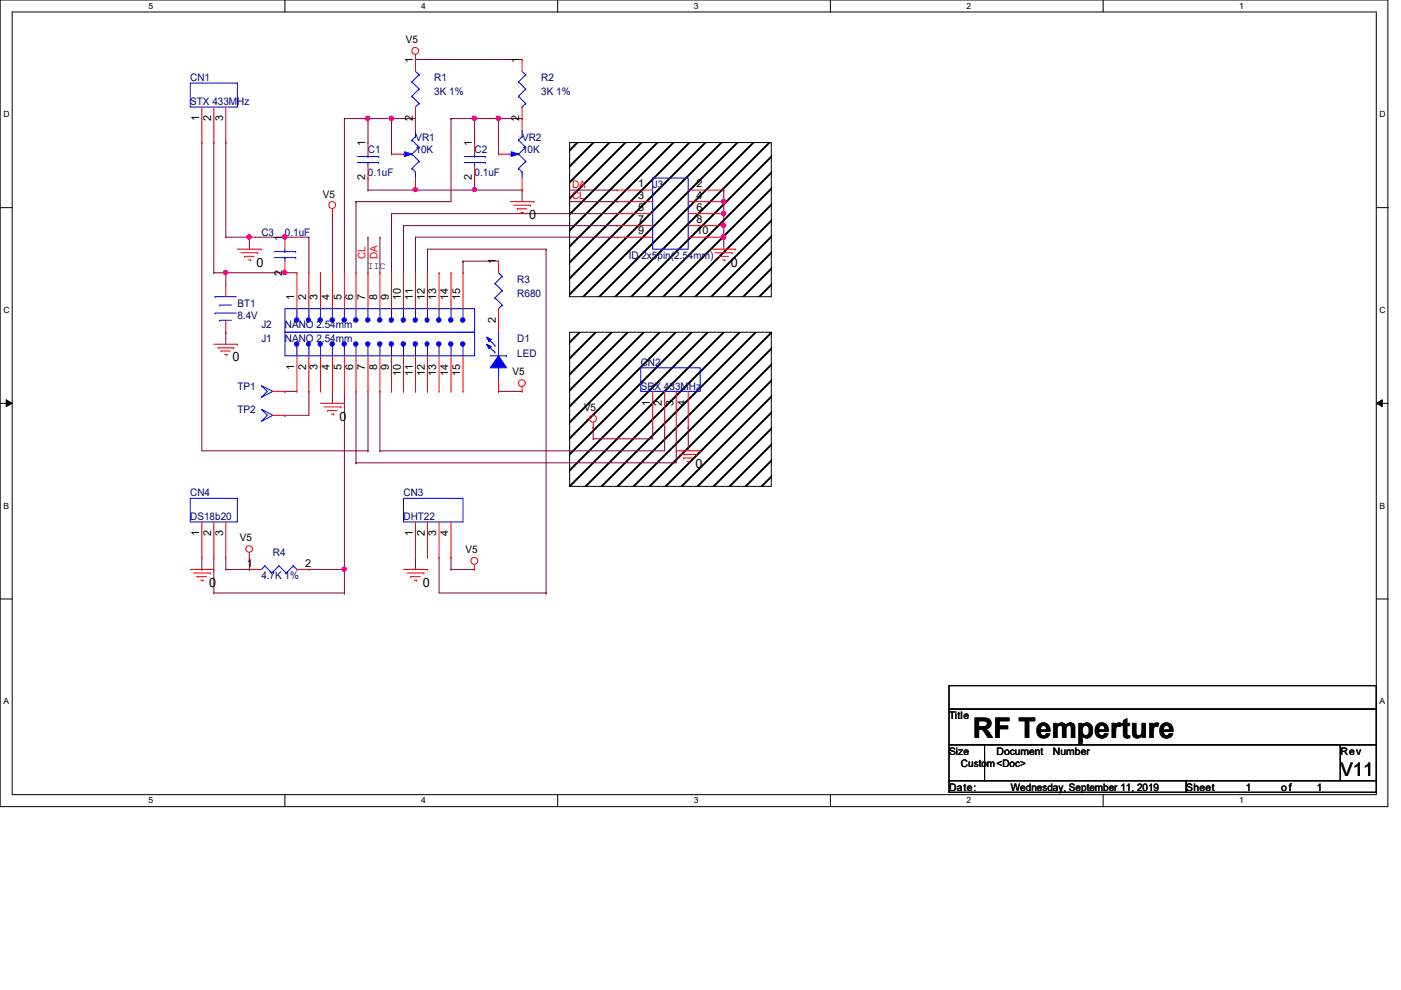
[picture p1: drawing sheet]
# OrCAD Capture schematic RF Temperture V11.DSN
size Custom; title: RF Temperture; rev: V11

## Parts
BT1  8.4V
C1  0.1uF
C2  0.1uF
C3  0.1uF
CN1  STX 433MHz
CN2  SRX 433MHz
CN3  DHT22
CN4  DS18b20
D1  LED
J1  NANO 2.54mm
J2  NANO 2.54mm
J3  ID 2x5pin(2.54mm)
R1  3K 1%  [R0603]
R2  3K 1%  [R0603]
R3  R680  [R0603]
R4  4.7K 1%  [R0603]
TP1  T POINT A
TP2  T POINT A
VR1  10K
VR2  10K

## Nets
V5: CN2.1 CN3.4 CN4.3 D1.2(ANODE) J2.4 R1.1 R2.1 R4.1
0: BT1.2(-) C1.2 C2.2 C3.1 CN1.3 CN2.4 CN3.1 CN4.1 J1.4 J2.2 J3.2(+) J3.4(+) J3.6(+) J3.8(+) J3.10(+) VR1.1(A) VR2.1(A)
CL: J2.7 J3.3(+)
DA: J2.8 J3.1(+)
N17700099: C1.1 J2.5 R1.2 VR1.2(WIPER) VR1.3(B)
N17702525: C2.1 J2.6 R2.2 VR2.2(WIPER) VR2.3(B)
N17711541: J2.11 J3.9(+)
N17716466: BT1.1(+) C3.2 CN1.2 J2.1
N17717441: CN1.1 J1.7
N17718140: CN2.3 J1.6
N17718818: J2.10 J3.7(+)
N17718829: J2.9 J3.5(+)
N17718908: CN2.2 J1.8
N17719561: CN3.3 J2.12
N17719946: J2.15 R3.1
N17719949: J1.1 TP1.1(TP)
N17719952: J1.2 TP2.1(TP)
N17720700: D1.1(CATHODE) R3.2
N17721151: CN4.2 J1.5 R4.2

Not connected (* = marked no-connect by the designer): CN3 2; J1 3 9 10 11 12 13 14 15; J2 3 13 14

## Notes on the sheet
- IIC
